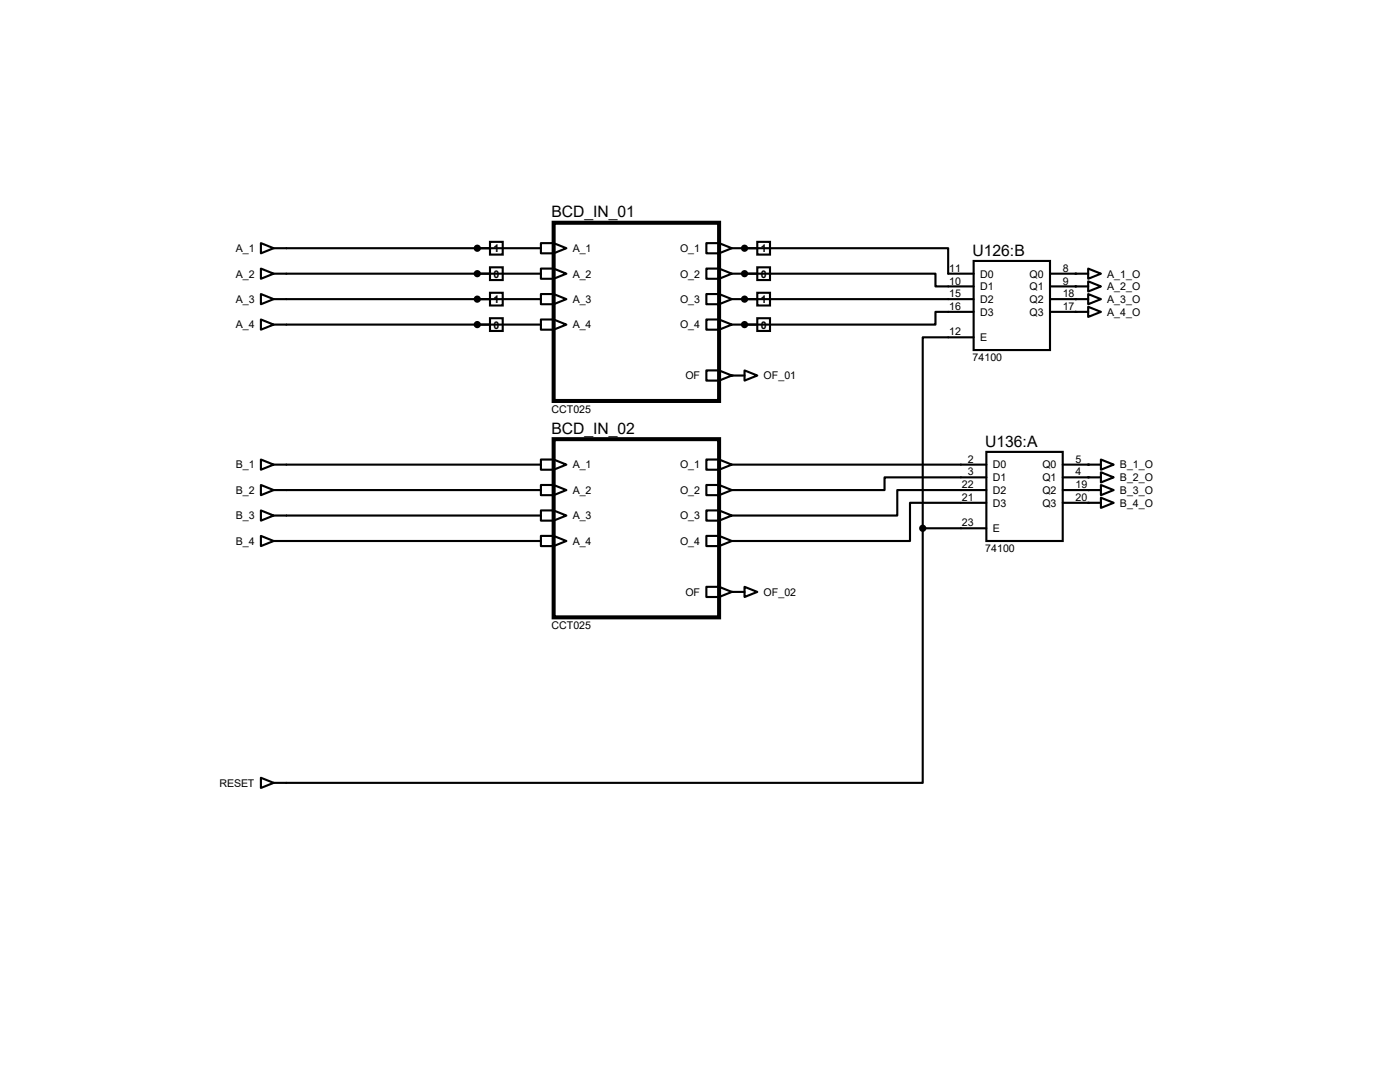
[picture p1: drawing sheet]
<svg xmlns="http://www.w3.org/2000/svg" width="279mm" height="216mm" viewBox="0 0 279 216" stroke-linecap="round" stroke-linejoin="round" font-family="sans-serif">
<g fill="none" stroke="#000" stroke-width=".42">
<path d="M52.1 48.5l2.5 1-2.5 1zM52.1 53.6l2.5 1-2.5 1zM52.1 58.7l2.5 1-2.5 1zM54.6 49.5h53.3M54.6 54.6h53.3M54.6 59.7h53.3M97.8 48.3h2.5v2.5h-2.5zM97.8 53.3h2.5v2.6h-2.5zM97.8 58.4h2.5v2.6h-2.5zM107.9 48.5h2.6l2.5 1-2.5 1h-2.6zM107.9 53.6h2.6l2.5 1-2.5 1h-2.6zM107.9 58.7h2.6l2.5 1-2.5 1h-2.6z"/>
<path d="M110.5 48.5v2M110.5 53.6v2M110.5 58.7v2M141 48.5h2.5l2.5 1-2.5 1h-2.5zM141 53.6h2.5l2.5 1-2.5 1h-2.5zM141 58.7h2.5l2.5 1-2.5 1h-2.5zM143.5 48.5v2M143.5 53.6v2M143.5 58.7v2M146 49.5h5.1M146 54.6h5.1M146 59.7h48.3"/>
<path d="M148.6 49.5h40.6v5.1h5.1M148.6 54.6h38.1v2.5h7.6M151.1 48.3h2.6v2.5h-2.6zM151.1 53.3h2.6v2.6h-2.6zM151.1 58.4h2.6v2.6h-2.6zM194.3 52.1h15.2v17.7h-15.2zM209.5 54.6h7.7M209.5 59.7h7.7M209.5 57.1h7.7M217.2 53.6l2.5 1-2.5 1zM217.2 56.1l2.5 1-2.5 1.1zM217.2 58.7l2.5 1-2.5 1z"/>
<path d="M52.1 63.8l2.5 1-2.5 1zM54.6 64.8h53.3M97.8 63.5h2.5v2.5h-2.5zM107.9 63.8h2.6l2.5 1-2.5 1h-2.6zM110.5 63.8v2M141 63.8h2.5l2.5 1-2.5 1h-2.5zM141 73.9h2.5l2.5 1-2.5 1h-2.5zM143.5 63.8v2M143.5 73.9v2M146 64.8h5.1M146 74.9h2.6M148.6 73.9l2.5 1-2.5 1z"/>
<path d="M151.1 63.5h2.6v2.5h-2.6zM194.3 67.3h-10.2v38.1M194.3 62.2h-7.6v2.6h-38.1M209.5 62.2h7.7M217.2 61.2l2.5 1-2.5 1zM52.1 91.7l2.5 1-2.5 1zM52.1 96.8l2.5 1-2.5 1zM54.6 92.7h53.3M54.6 97.8h53.3M107.9 91.7h2.6l2.5 1-2.5 1h-2.6zM107.9 96.8h2.6l2.5 1-2.5 1h-2.6zM110.5 91.7v2"/>
<path d="M110.5 96.8v2M141 91.7h2.5l2.5 1-2.5 1h-2.5zM141 96.8h2.5l2.5 1-2.5 1h-2.5zM143.5 91.7v2M143.5 96.8v2M146 92.7h50.8M196.8 90.2h15.3v17.7h-15.3zM196.8 95.2h-20.3v2.6h-30.5M196.8 97.8h-17.7v5.1h-33.1M212.1 92.7h7.6M212.1 97.8h7.6M212.1 95.2h7.6"/>
<path d="M219.7 91.7l2.5 1-2.5 1zM219.7 94.2l2.5 1-2.5 1.1zM219.7 96.8l2.5 1-2.5 1zM219.7 99.3l2.5 1-2.5 1zM52.1 101.9l2.5 1-2.5 1zM52.1 106.9l2.5 1-2.5 1.1zM54.6 102.9h53.3M54.6 107.9h53.3M107.9 101.9h2.6l2.5 1-2.5 1h-2.6zM107.9 106.9h2.6l2.5 1-2.5 1.1h-2.6zM110.5 101.9v2M110.5 106.9v2.1"/>
<path d="M141 101.9h2.5l2.5 1-2.5 1h-2.5zM141 106.9h2.5l2.5 1-2.5 1.1h-2.5zM141 117.1h2.5l2.5 1-2.5 1h-2.5zM143.5 101.9v2M143.5 106.9v2.1M143.5 117.1v2M146 118.1h2.6M148.6 117.1l2.5 1-2.5 1zM184.1 105.4v50.8h-129.5M184.1 105.4h12.7M196.8 100.3h-15.2v7.6h-35.6M212.1 100.3h7.6"/>
<path d="M52.1 155.2l2.5 1-2.5 1z"/>
</g>
<g fill="#000">
<circle cx="95.2" cy="54.6" r=".21"/>
<circle cx="95.2" cy="49.5" r=".21"/>
<circle cx="95.3" cy="59.7" r=".21"/>
<circle cx="148.6" cy="49.5" r=".21"/>
<circle cx="148.6" cy="59.7" r=".21"/>
<circle cx="148.6" cy="54.6" r=".21"/>
<circle cx="214.6" cy="57.1" r=".21"/>
<circle cx="214.6" cy="59.7" r=".21"/>
<circle cx="214.6" cy="54.6" r=".21"/>
<circle cx="95.3" cy="64.8" r=".21"/>
<circle cx="146" cy="74.9" r=".21"/>
<circle cx="148.6" cy="64.8" r=".21"/>
<circle cx="214.6" cy="62.2" r=".21"/>
<circle cx="217.2" cy="92.7" r=".21"/>
<circle cx="217.2" cy="95.3" r=".21"/>
<circle cx="217.2" cy="97.8" r=".21"/>
<circle cx="146" cy="118.1" r=".21"/>
<circle cx="217.2" cy="100.3" r=".21"/>
</g>
<path d="M110.5 44.4h33v35.6h-33zM110.5 87.6h33v35.6h-33z" fill="none" stroke="#000" stroke-width=".8"/>
<g fill="#000" stroke="#000" stroke-width=".42">
<circle cx="95.2" cy="59.7" r=".51"/>
<circle cx="95.2" cy="49.5" r=".51"/>
<circle cx="95.2" cy="54.6" r=".51"/>
<circle cx="148.6" cy="59.7" r=".51"/>
<circle cx="148.6" cy="54.6" r=".51"/>
<circle cx="148.6" cy="49.5" r=".51"/>
<circle cx="95.2" cy="64.8" r=".51"/>
<circle cx="148.6" cy="64.8" r=".51"/>
<circle cx="184.1" cy="105.4" r=".51"/>
</g>
<g font-size="3.1">
<text x="110.1" y="43.3">BCD_IN_01</text>
<text x="194.1" y="51.2">U126:B</text>
<text x="110.1" y="86.5">BCD_IN_02</text>
<text x="196.6" y="89.3">U136:A</text>
</g>
<g font-size="2.1">
<text x="47.1" y="50.3">A_1</text>
<text x="98.5" y="50.3">1</text>
<text x="114.3" y="50.3">A_1</text>
<text x="135.7" y="50.3">O_1</text>
<text x="151.8" y="50.3">1</text>
<text x="47.1" y="55.4">A_2</text>
<text x="98.5" y="55.4">0</text>
<text x="114.3" y="55.4">A_2</text>
<text x="135.7" y="55.4">O_2</text>
<text x="151.8" y="55.4">0</text>
<text x="189.4" y="54.2">11</text>
<text x="189.4" y="56.8">10</text>
<text x="189.4" y="59.3">15</text>
<text x="195.6" y="55.4">D0</text>
<text x="195.6" y="57.9">D1</text>
<text x="205.5" y="55.4">Q0</text>
<text x="205.5" y="57.9">Q1</text>
<text x="212.1" y="54.2">8</text>
<text x="212.1" y="56.8">9</text>
<text x="212.1" y="59.3">18</text>
<text x="221" y="55.4">A_1_O</text>
<text x="221" y="57.9">A_2_O</text>
<text x="47.1" y="60.5">A_3</text>
<text x="47.1" y="65.5">A_4</text>
<text x="98.5" y="60.5">1</text>
<text x="98.5" y="65.6">0</text>
<text x="114.3" y="60.5">A_3</text>
<text x="114.3" y="65.5">A_4</text>
<text x="135.7" y="60.5">O_3</text>
<text x="135.7" y="65.5">O_4</text>
<text x="151.8" y="60.5">1</text>
<text x="151.8" y="65.6">0</text>
<text x="189.4" y="61.8">16</text>
<text x="195.6" y="60.5">D2</text>
<text x="195.6" y="63">D3</text>
<text x="205.5" y="60.5">Q2</text>
<text x="205.5" y="63">Q3</text>
<text x="212.1" y="61.8">17</text>
<text x="221" y="60.5">A_3_O</text>
<text x="221" y="63">A_4_O</text>
<text x="189.4" y="66.9">12</text>
<text x="195.6" y="68.1">E</text>
<text x="136.8" y="75.7">OF</text>
<text x="152.4" y="75.7">OF_01</text>
<text x="194.1" y="72">74100</text>
<text x="110.1" y="82.4">CCT025</text>
<text x="47.1" y="93.5">B_1</text>
<text x="114.3" y="93.5">A_1</text>
<text x="135.7" y="93.5">O_1</text>
<text x="193.1" y="92.3">2</text>
<text x="193.1" y="94.9">3</text>
<text x="198.1" y="93.5">D0</text>
<text x="208" y="93.5">Q0</text>
<text x="214.6" y="92.3">5</text>
<text x="214.6" y="94.9">4</text>
<text x="223.5" y="93.5">B_1_O</text>
<text x="47.1" y="98.6">B_2</text>
<text x="114.3" y="98.6">A_2</text>
<text x="135.7" y="98.6">O_2</text>
<text x="192" y="97.4">22</text>
<text x="192" y="99.9">21</text>
<text x="198.1" y="96">D1</text>
<text x="198.1" y="98.6">D2</text>
<text x="198.1" y="101.1">D3</text>
<text x="208" y="96">Q1</text>
<text x="208" y="98.6">Q2</text>
<text x="208" y="101.1">Q3</text>
<text x="214.6" y="97.4">19</text>
<text x="214.6" y="99.9">20</text>
<text x="223.5" y="96">B_2_O</text>
<text x="223.5" y="98.6">B_3_O</text>
<text x="223.5" y="101.1">B_4_O</text>
<text x="47.1" y="103.6">B_3</text>
<text x="114.3" y="103.6">A_3</text>
<text x="135.7" y="103.6">O_3</text>
<text x="192" y="105">23</text>
<text x="198.1" y="106.2">E</text>
<text x="47.1" y="108.7">B_4</text>
<text x="114.3" y="108.7">A_4</text>
<text x="135.7" y="108.7">O_4</text>
<text x="196.6" y="110.1">74100</text>
<text x="136.8" y="118.9">OF</text>
<text x="152.4" y="118.9">OF_02</text>
<text x="110.1" y="125.6">CCT025</text>
<text x="43.8" y="157">RESET</text>
</g>
</svg>
